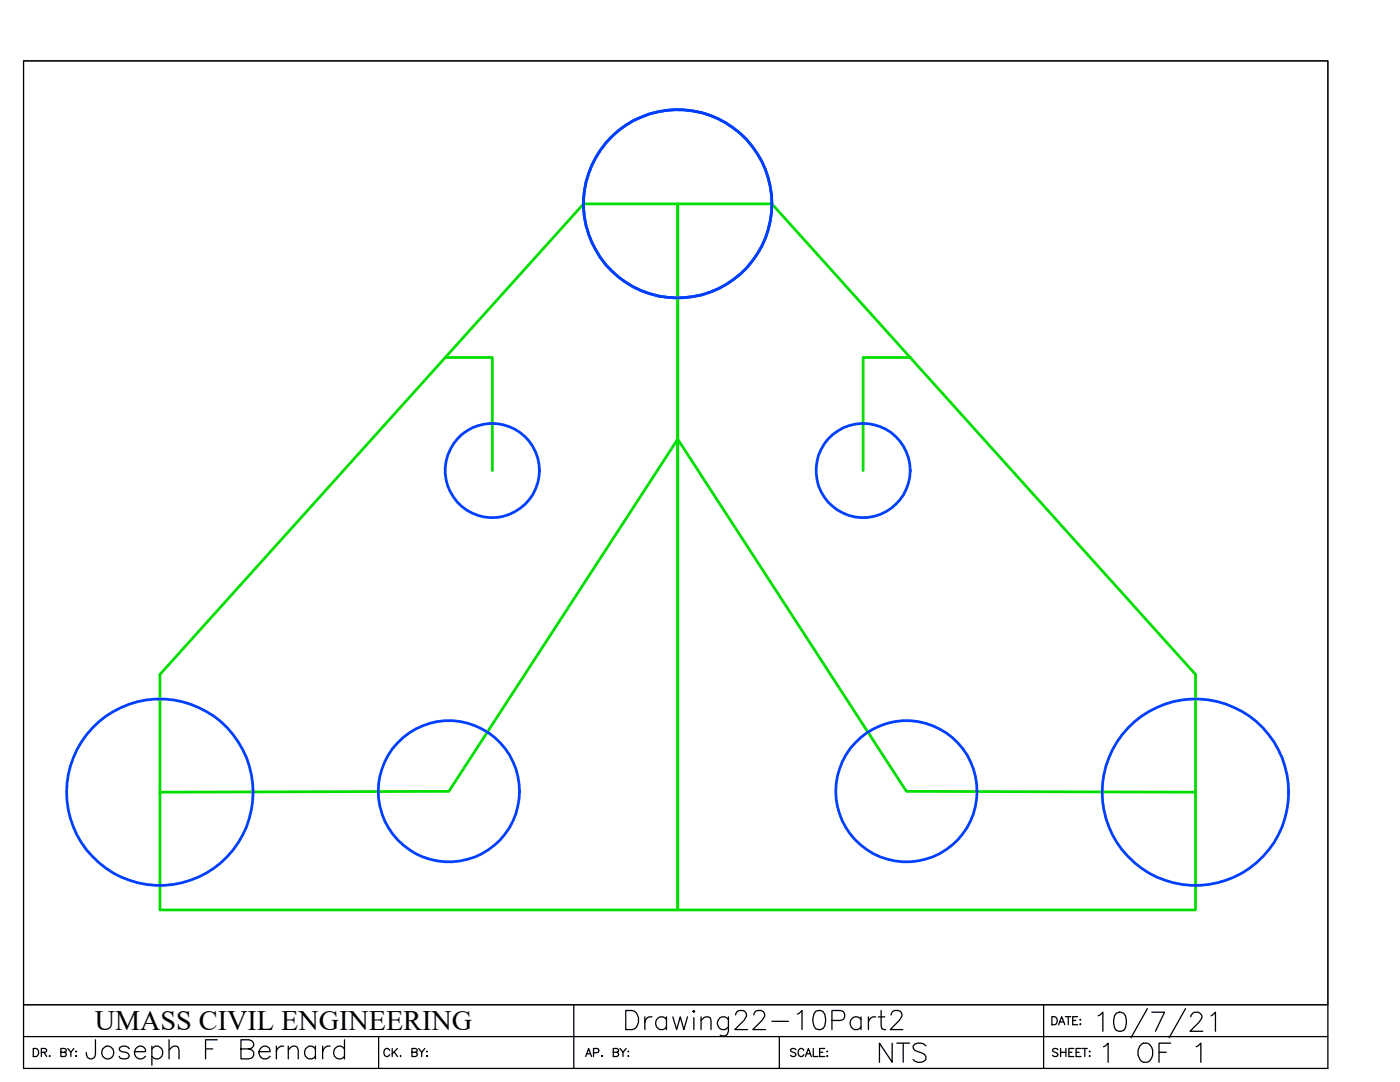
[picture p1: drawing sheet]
<svg xmlns="http://www.w3.org/2000/svg" width="279mm" height="216mm" viewBox="0 0 279 216" stroke-linecap="round" stroke-linejoin="round" font-family="sans-serif">
<!-- layer: tracks -->
<path d="M88.9 71.3h9.4v22.6M181.7 71.3h-9.4v22.6M31.9 158.1l57.7-.2 45.7-70.3v94h-103.4v-47l84.6-93.9h18.8v46.9v-46.9h18.8l84.5 93.9v47h-103.3v-94l45.6 70.3 57.7 .2" fill="none" stroke="#0d0" stroke-width=".55"/>
<!-- layer: Flowere -->
<g fill="none" stroke="#003fff" stroke-width=".55">
<circle cx="135.3" cy="40.7" r="18.8"/>
<circle cx="98.2" cy="93.9" r="9.4"/>
<circle cx="172.3" cy="93.9" r="9.4"/>
<circle cx="31.9" cy="158.1" r="18.6"/>
<circle cx="89.6" cy="157.9" r="14.1"/>
<circle cx="180.9" cy="157.9" r="14.1"/>
<circle cx="238.6" cy="158.1" r="18.6"/>
</g>
<!-- layer: 0 -->
<path d="M4.7 12.1h260.3v188.4h-260.3z" fill="none" stroke="#000" stroke-width=".2"/>
<g fill="none" stroke="#000" stroke-width=".25">
<path d="M4.7 12.1h260.3v201.1h-260.3zM4.7 206.8h260.3M4.7 200.5h260.3M6.6 209.2h.6a.88 .88 0 0 1 .5 .8 .88 .88 0 0 1-.5 .8h-.6zM8.3 210l.8-.1 .2-.4-.4-.3h-.6v1.6M8.8 210l.5 .8M9.8 210.7h.2zM12.1 210l1.1-.2v-.4l-.4-.2h-.7v1.6h.7l.4-.1v-.6l-.4-.1M75.6 206.8v6.4M77.8 209.6a.59 .59 0 0 0-.7-.4 .59 .59 0 0 0-.5 .6v.4a.59 .59 0 0 0 .5 .6 .59 .59 0 0 0 .7-.4M78.3 209.2v1.6M78.7 209.9l.6 .9"/>
<path d="M79.3 209.2l-1 1.1M79.9 210.7v.1zM82.2 210l.9-.1 .2-.4-.4-.3h-.7v1.6h.7l.3-.1 .1-.4-.4-.3M83.6 209.2l.6 .8v.8M84.8 209.2l-.6 .8M85.2 209.8v.1zM85.2 210.7v.1zM114.5 200.5v12.7M116.9 210.8l.6-1.6 .6 1.6M117.1 210.3h.8M118.4 210.1l1-.1 .1-.2-.1-.5-1-.1v1.6M120.1 210.7h.1z"/>
<path d="M155.5 206.8v6.4M208.3 200.5v12.7M209.9 202.9a.87 .87 0 0 1 1 .4 .87 .87 0 0 1-.2 1.1l-.8 .1zM211.3 204.5l.6-1.6 .6 1.6M211.5 203.9h.8M212.6 202.9h1.1M213.2 202.9v1.6M214.1 203.6h.6M215.1 202.9h-1v1.6h1"/>
</g>
<text font-size="9.7" x="218.4" y="208.1">10/7/21</text>
<g font-size="8.8">
<text x="123.8" y="207.8">Drawing22-10Part2</text>
<text x="16.2" y="213.8">Joseph F Bernard</text>
</g>
<g font-size="7.1">
<text x="174.6" y="213.1">NTS</text>
<text x="219.4" y="213.1">1 OF 1</text>
</g>
<text font-size="5.6" x="18.9" y="205.5">UMASS CIVIL ENGINEERING</text>
<g font-size="4.4">
<text x="157" y="212">SCALE:</text>
<text x="209.2" y="212">SHEET:</text>
</g>
</svg>
